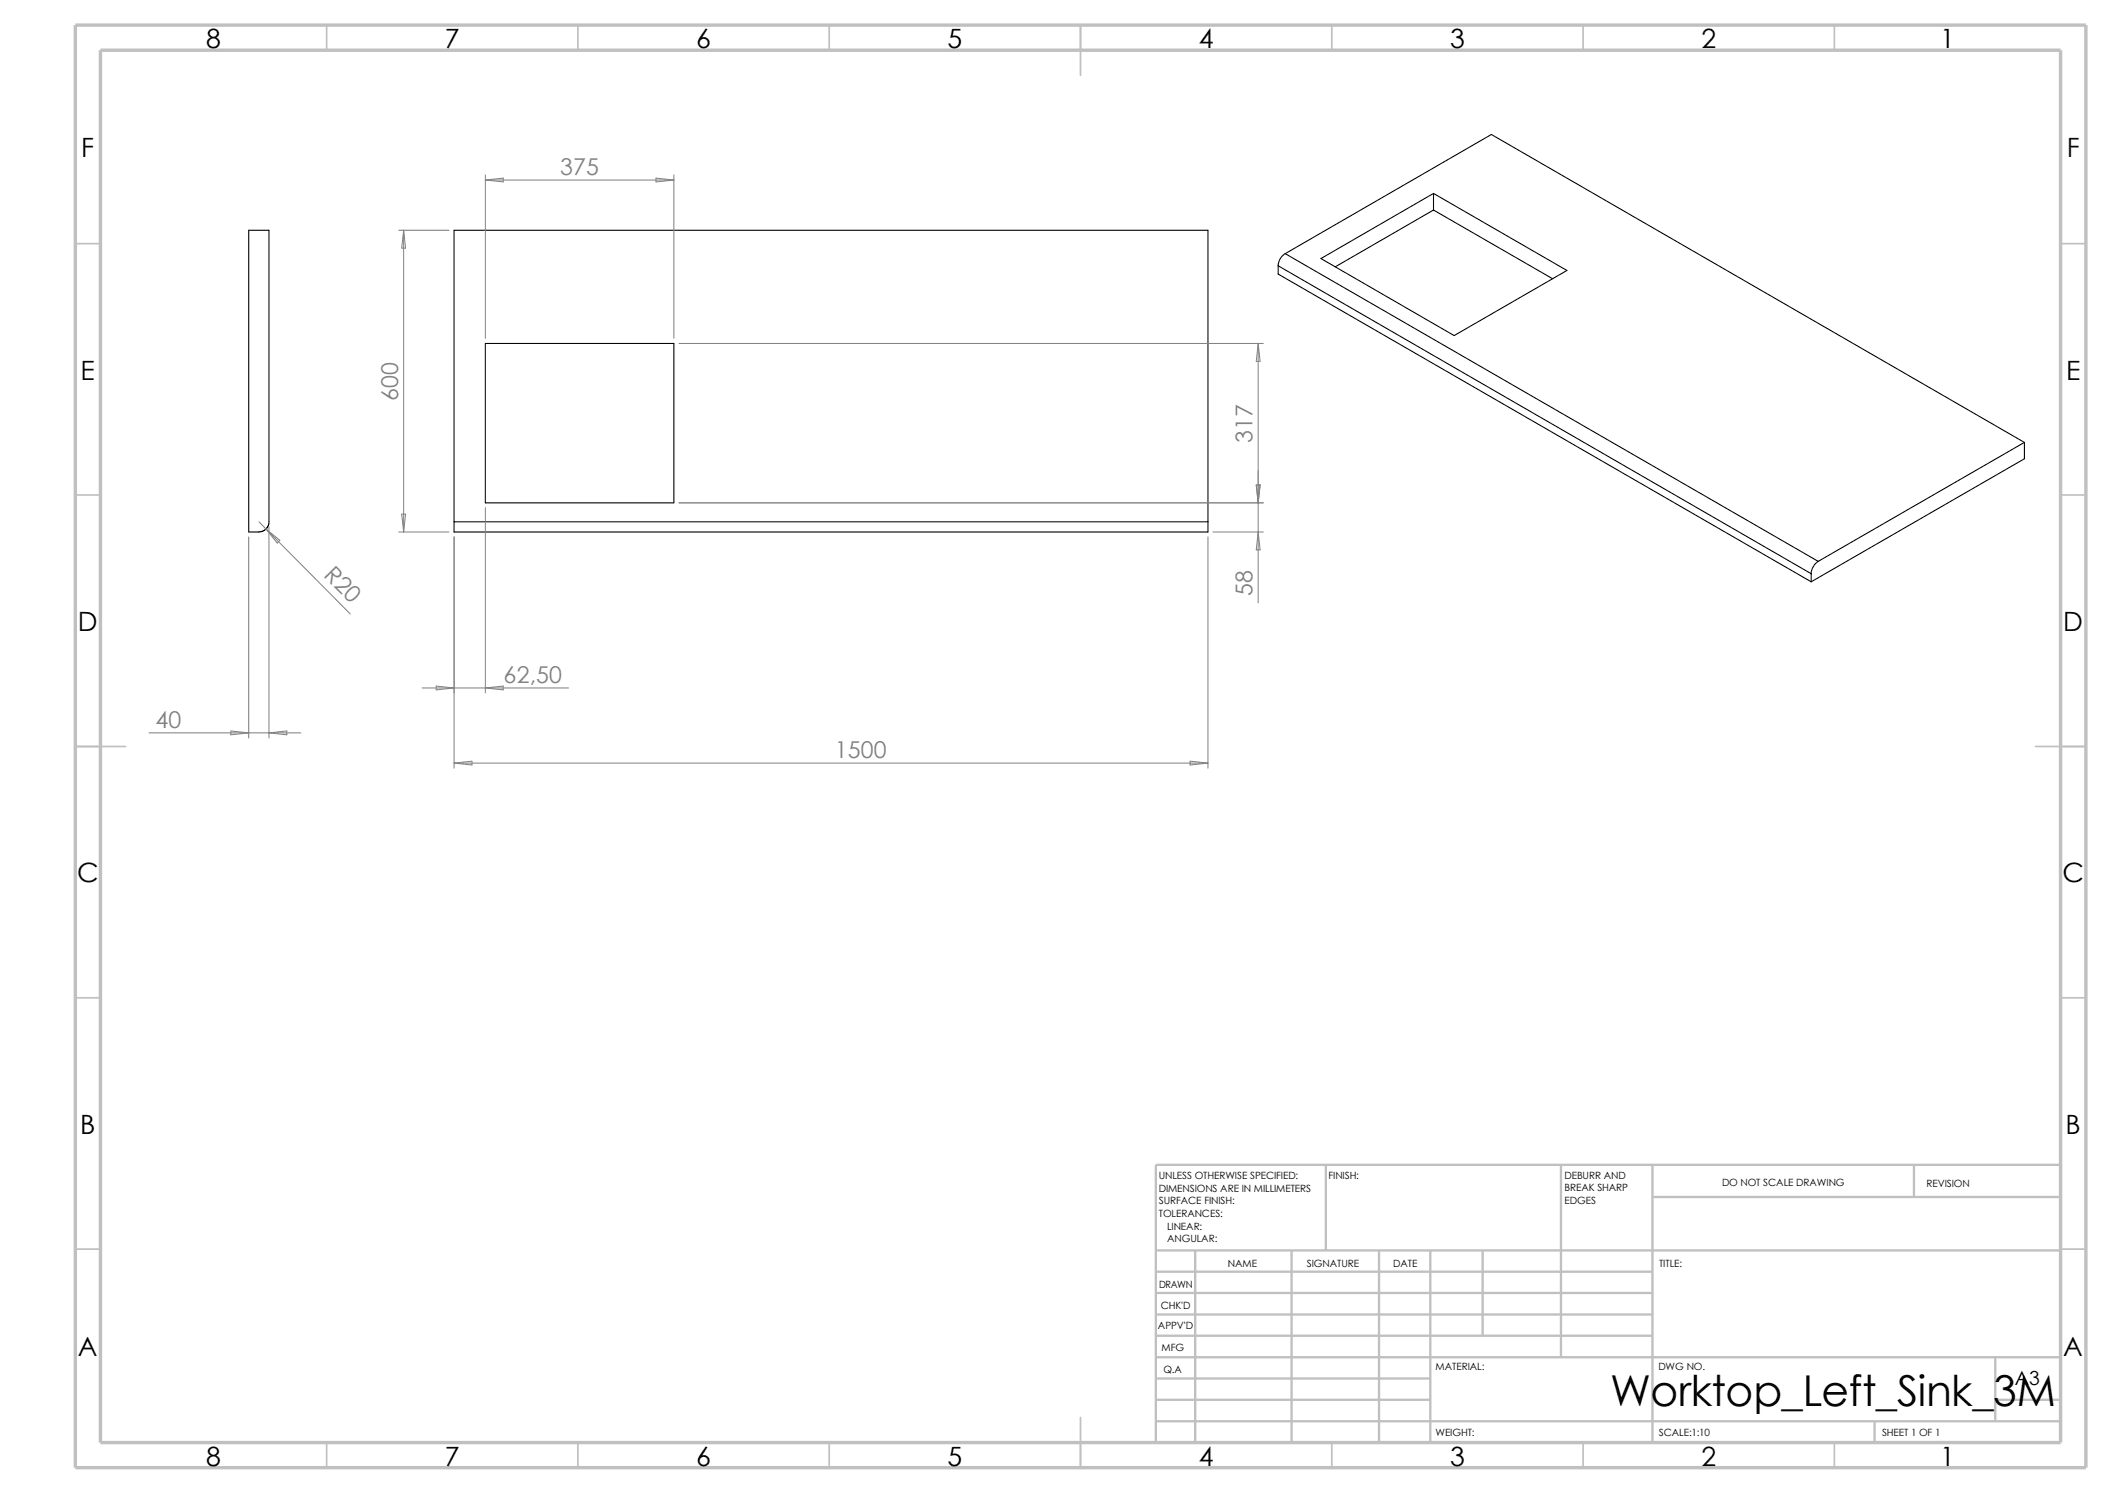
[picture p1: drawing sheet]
<svg xmlns="http://www.w3.org/2000/svg" width="420mm" height="297mm" viewBox="0 0 420 297" stroke-linecap="round" stroke-linejoin="round" font-family="sans-serif">
<g fill="none" stroke="#c0c0c0" stroke-width=".34">
<path d="M65 5v5M115 5v5M165 5v5M215 5v10M265 5v5M315 5v5M365 5v5M15 48.5h5M410 48.5h5M15 98.5h5M410 98.5h5M15 148.5h10"/>
<path d="M405 148.5h10M15 198.5h5M410 198.5h5M15 248.5h5M410 248.5h5M65 287v5M115 287v5M165 287v5M215 282v10M265 287v5M315 287v5M365 287v5"/>
</g>
<g fill="none" stroke="#c0c0c0" stroke-width=".47">
<path d="M263.8 231.7v17.1M310.6 231.7v38.3M328.8 231.7v55.3M328.8 238.1h81.2M380.8 231.7v6.4M410 231.7h-180v55.3M230 248.8h180M230 257.2h98.8M230 253h98.8M237.8 248.8v38.2M257 248.8v38.2M274.4 248.8v38.2"/>
<path d="M284.6 248.8v38.2M295 248.8v16.9M230 265.7h98.8M230 261.5h98.8M230 278.5h54.6M230 274.2h54.6M230 270h180M397 278.5h13M397 270v12.7M230 282.7h180M373 282.7v4.3"/>
</g>
<path d="M15 5h400v287h-400zM20 10h390v277h-390z" fill="none" stroke="#c0c0c0" stroke-width=".68" stroke-linecap="butt"/>
<g fill="none" stroke="#000" stroke-width=".21">
<path d="M285.2 38.5v3.3M49.5 45.8h4v58.4l-.2 .6-.6 .6-.5 .3-.7 .1h-2zM254.3 52.9l106 61.2M254.3 52.9v1.6l106 61.2M255.7 50.5a3 3 0 0 0-1.4 2.4M255.7 50.5l106 61.2M255.7 50.5l41-23.7 106.1 61.2M262.8 51.4l22.4-12.9 26.5 15.3-22.4 13zM285.2 41.8l23.7 13.7M285.2 41.8l-19.6 11.3M96.6 68.3h37.5v31.7h-37.5zM402.8 88v3.3l-42.5 24.4"/>
<path d="M402.8 88l-41.1 23.7M90.3 103.8h150M90.3 103.8v-58h150v58M240.3 103.8v2h-150v-2M360.3 114.1v1.6M361.7 111.7a3.3 3.3 0 0 0-1.4 2.4"/>
</g>
<g fill="none" stroke="#808080" stroke-width=".2">
<path d="M96.6 34.8v32.5M96.6 35.8h37.5M96.6 35.8l3.5-.4v.8zM130.5 35.4l3.6 .4-3.6 .4zM134.1 34.8v32.5M79.3 45.8h10M80.3 45.8v60M80.3 45.8l.4 3.6h-.8zM135.1 68.3h116.2M250.3 68.3v51.6M250.3 68.3l.4 3.6h-.8zM249.9 96.5h.8l-.4 3.5z"/>
<path d="M49.5 106.8v40M51.5 103.8l1.4 1.4M52.9 105.2l16.8 16.9M52.9 105.2l2.8 2.3-.5 .5zM53.5 104.8v42M79.3 105.8h10M79.9 102.3h.8l-.4 3.5zM90.3 106.8v46M96.6 101v36.8M135.1 100h116.2M240.3 106.8v46M241.3 105.8h10"/>
<path d="M250.3 105.8l.4 3.6h-.8zM84 136.9h29.1M86.8 136.5l3.5 .4-3.5 .3zM96.6 136.9l3.5-.4v.7zM29.6 145.8h30.3M45.9 145.4l3.6 .4-3.6 .4zM53.5 145.8l3.6-.4v.8zM90.3 151.8l3.6-.4v.8zM90.3 151.8h150M236.8 151.4l3.5 .4-3.5 .4z"/>
</g>
<text font-size="8.5" x="320.3" y="279.7">Worktop_Left_Sink_3M</text>
<g font-size="5.3">
<text x="41" y="9.6">8</text>
<text x="88.5" y="9.6">7</text>
<text x="138.5" y="9.6">6</text>
<text x="188.5" y="9.6">5</text>
<text x="238.5" y="9.6">4</text>
<text x="288.5" y="9.6">3</text>
<text x="338.5" y="9.6">2</text>
<text x="386" y="9.6">1</text>
<text x="16.2" y="31.3">F</text>
<text x="411.2" y="31.3">F</text>
<text x="16" y="75.6">E</text>
<text x="411" y="75.6">E</text>
<text x="15.5" y="125.6">D</text>
<text x="410.5" y="125.6">D</text>
<text x="15.3" y="175.6">C</text>
<text x="410.3" y="175.6">C</text>
<text x="16" y="225.6">B</text>
<text x="411" y="225.6">B</text>
<text x="15.5" y="269.8">A</text>
<text x="410.5" y="269.8">A</text>
<text x="41" y="291.6">8</text>
<text x="88.5" y="291.6">7</text>
<text x="138.5" y="291.6">6</text>
<text x="188.5" y="291.6">5</text>
<text x="238.5" y="291.6">4</text>
<text x="288.5" y="291.6">3</text>
<text x="338.5" y="291.6">2</text>
<text x="386" y="291.6">1</text>
</g>
<g font-size="4.6" fill="#808080">
<text x="111.4" y="34.9">375</text>
<text x="79.2" y="79.7" transform="rotate(-90 79.2 79.7)">600</text>
<text x="249.2" y="88" transform="rotate(-90 249.2 88)">317</text>
<text x="64.2" y="114.5" transform="rotate(45 64.2 114.5)">R20</text>
<text x="249.2" y="118.6" transform="rotate(-90 249.2 118.6)">58</text>
<text x="100.2" y="135.9">62,50</text>
<text x="30.9" y="144.9">40</text>
<text x="166.1" y="150.9">1500</text>
</g>
<text font-size="3.9" x="400.9" y="275.5">A3</text>
<g font-size="2">
<text x="230.5" y="234.6">UNLESS OTHERWISE SPECIFIED:</text>
<text x="230.5" y="237.1">DIMENSIONS ARE IN MILLIMETERS</text>
<text x="230.5" y="239.6">SURFACE FINISH:</text>
<text x="264.3" y="234.6">FINISH:</text>
<text x="311.3" y="239.5">EDGES</text>
<text x="311.3" y="234.5">DEBURR AND</text>
<text x="311.3" y="237">BREAK SHARP</text>
<text x="342.6" y="236">DO NOT SCALE DRAWING</text>
<text x="383.3" y="236.2">REVISION</text>
<text x="230.5" y="242.1">TOLERANCES:</text>
<text x="232.2" y="244.6">LINEAR:</text>
<text x="232.2" y="247.1">ANGULAR:</text>
<text x="260" y="252">SIGNATURE</text>
<text x="277.2" y="252">DATE</text>
<text x="330.1" y="252">TITLE:</text>
<text x="230.6" y="256.2">DRAWN</text>
<text x="244.3" y="252.1">NAME</text>
<text x="230.9" y="260.4">CHK'D</text>
<text x="230.4" y="264.5">APPV'D</text>
<text x="231.1" y="268.8">MFG</text>
<text x="231.5" y="273.1">Q.A</text>
<text x="285.6" y="272.5">MATERIAL:</text>
<text x="329.9" y="272.5">DWG NO.</text>
<text x="285.6" y="285.6">WEIGHT:</text>
<text x="330" y="285.6">SCALE:1:10</text>
<text x="374.4" y="285.6">SHEET 1 OF 1</text>
</g>
</svg>
